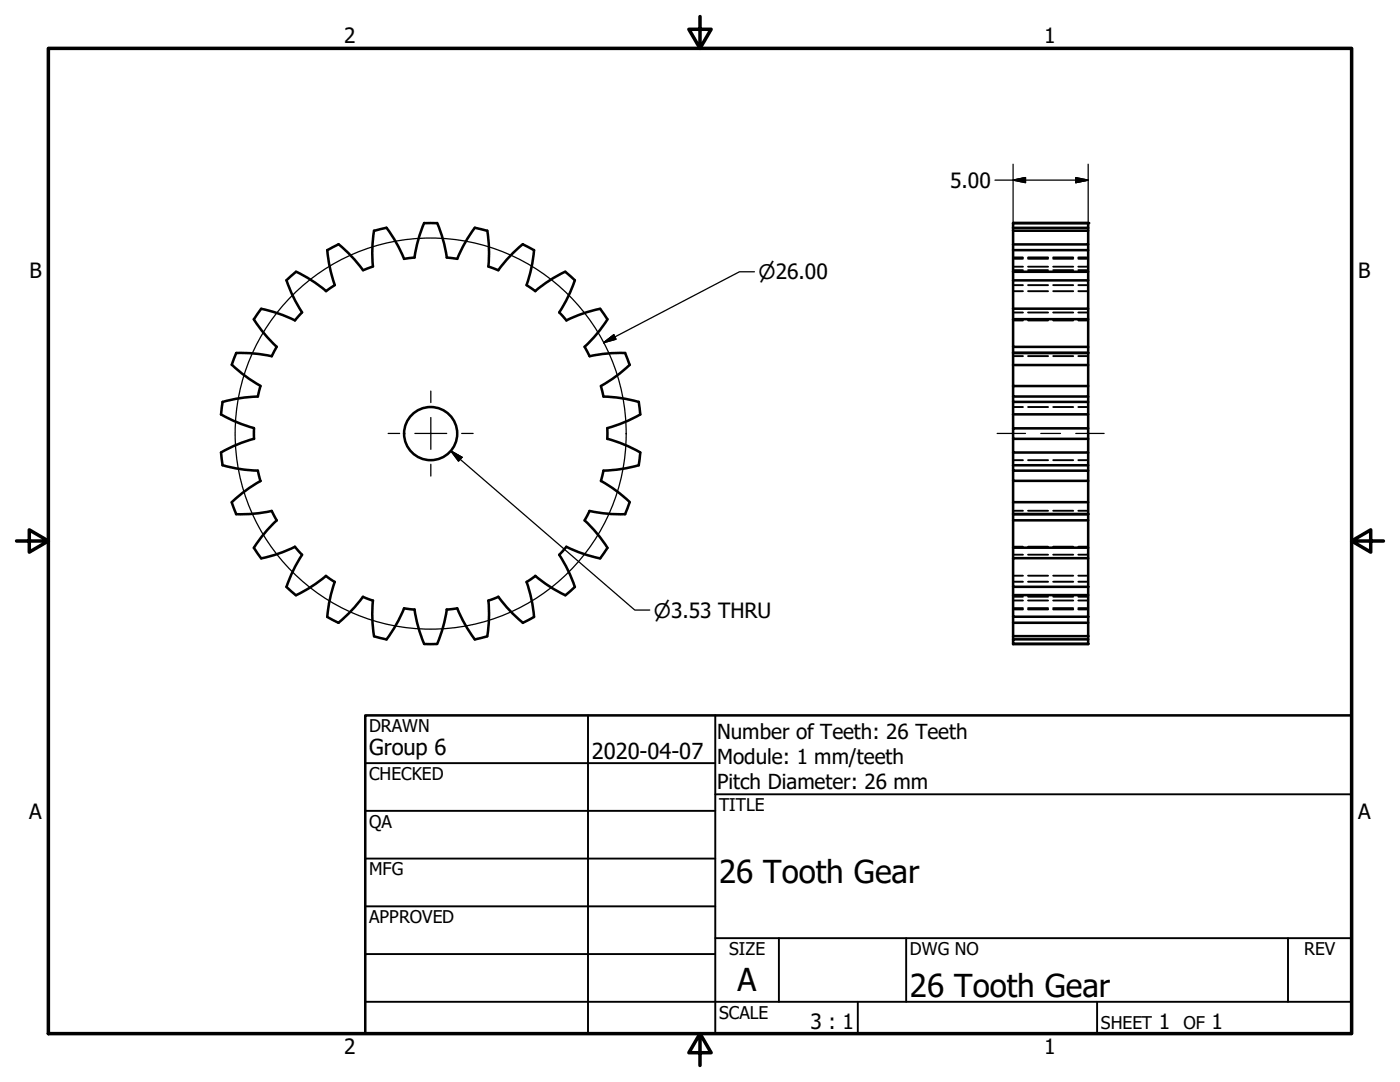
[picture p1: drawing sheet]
<svg xmlns="http://www.w3.org/2000/svg" width="279mm" height="216mm" viewBox="0 0 279 216" stroke-linecap="round" stroke-linejoin="round" font-family="sans-serif">
<!-- layer: Visible (ANSI) -->
<g fill="none" stroke="#000" stroke-width=".51">
<path d="M59.1 54.2l-1.9 1.7a28.2 28.2 0 0 0 3.1 6.4M59.1 54.2a28.2 28.2 0 0 1 6 3.9M65.3 49.9a29.2 29.2 0 0 0 1.5 7l-1.8 1.2M67.6 48.7a27.8 27.8 0 0 1 4.9 5.2l1.9-.7M67.6 48.8l-2.3 1.1M74.6 46a28.2 28.2 0 0 0-.2 7.2M74.7 46.1l2.4-.7a28.4 28.4 0 0 1 3.5 6.2l2.2-.2M84.6 44.5a28.2 28.2 0 0 0-1.9 6.9M84.7 44.5h2.5M87.3 44.5a26.5 26.5 0 0 1 1.8 6.9l2.2 .2a27.9 27.9 0 0 1 3.5-6.2l2.4 .7M97.3 46a28.2 28.2 0 0 1 .2 7.2M97.5 53.2l1.9 .7"/>
<path d="M104.3 48.8l2.3 1.1M104.3 48.7a28.2 28.2 0 0 0-4.9 5.2M105.1 56.9l1.8 1.2M106.6 49.9a28.2 28.2 0 0 1-1.5 7M112.8 54.2a28.2 28.2 0 0 0-6 3.9M112.8 54.3l1.9 1.6M114.7 55.9a29.8 29.8 0 0 1-3.1 6.4l1.4 1.6M202.2 55.9h15v5.7h-15M202.2 49.9h15v4.3h-15M202.2 46h15v2.8h-15M202.2 44.5h15v1h-15M202.2 44.5v19.2"/>
<path d="M202.2 44.5h15M217.2 45.5v.5M217.2 48.8v1.1M217.2 54.2v1.7M50.6 63.7a27.5 27.5 0 0 0 4.6 5.5l-1 1.9a28.7 28.7 0 0 0-7.1-.7l-.9 2.4a31.8 31.8 0 0 0 5.8 4.2M50.7 63.7l1.4-2.1a28.2 28.2 0 0 1 6.8 2.3M52 77l-.5 2.1a29.6 29.6 0 0 0-7.1 1.1M60.3 62.3l-1.4 1.6M113 63.9a27.4 27.4 0 0 1 6.8-2.3l1.4 2.1a28.2 28.2 0 0 1-4.5 5.5M116.7 69.2l1 1.9a28.5 28.5 0 0 1 7.1-.7M124.8 70.4l.9 2.4M125.7 72.8a29.6 29.6 0 0 1-5.8 4.2l.5 2.1a29.1 29.1 0 0 1 7.1 1.1"/>
<path d="M202.2 72.8v4.2h15v2.1h-15v-2.1M202.2 72.8h15v4.2M202.2 79.1v1.1h15v-1.1M202.2 63.7v5.5h15v1.2M202.2 63.7h15v5.5M202.2 70.4h15zM202.2 69.2v3.6M217.2 61.6v2.1M217.2 70.4v2.4M44.1 82.7a28.2 28.2 0 0 0 6.6 2.7M44.4 80.2l-.3 2.5M50.7 85.5v2.1a26.3 26.3 0 0 0-6.6 2.7l.3 2.5a28.3 28.3 0 0 0 7.1 1.1l.5 2.1"/>
<path d="M52 96a28.2 28.2 0 0 0-5.7 4.2M119.9 96a28.2 28.2 0 0 1 5.8 4.2M120.4 93.9l-.5 2.1M121.2 87.5a26 26 0 0 1 6.6 2.8l-.3 2.5a28.2 28.2 0 0 1-7.1 1.1M121.2 85.5v2.1M127.5 80.2l.3 2.5M127.8 82.7a28.2 28.2 0 0 1-6.6 2.7M202.2 92.8v1.1h15v2h-15v-2M202.2 92.8h15v1.1M202.2 95.9v4.3h15v-4.3M202.2 82.7v2.8h15v2.1h-15v-2.1M202.2 82.7h15v2.8"/>
<path d="M202.2 87.6v2.7h15v-2.7M202.2 80.2v2.5M202.2 90.3v2.5M217.2 80.2v2.5M217.2 90.3v2.5M46.2 100.2l.9 2.4M47.1 102.6a28.3 28.3 0 0 0 7.1-.6l1 1.8a27.7 27.7 0 0 0-4.5 5.5M50.7 109.3l1.4 2.1M58.8 109.1l1.5 1.6M58.9 109.1a28.2 28.2 0 0 1-6.8 2.3M60.3 110.7a28.2 28.2 0 0 0-3.1 6.4l1.9 1.7a28 28 0 0 0 6-3.9l1.7 1.2M66.8 116.1a28.2 28.2 0 0 0-1.5 7l2.3 1.2a29.8 29.8 0 0 0 4.8-5.2"/>
<path d="M72.4 119.1l2 .8M74.4 119.8a28.2 28.2 0 0 0 .2 7.2M97.5 119.8a27 27 0 0 1-.3 7.2l-2.4 .6a28.3 28.3 0 0 1-3.5-6.2l-2.2 .2M99.4 119.1l-1.9 .8M99.4 119.1a28.2 28.2 0 0 0 4.9 5.2M105.1 116.1a28.2 28.2 0 0 1 1.5 7l-2.3 1.2M106.8 114.9a28.2 28.2 0 0 0 6 3.9M106.8 114.9l-1.7 1.2M113 109.1a28.2 28.2 0 0 0 6.8 2.3M113 109.1l-1.4 1.6a29.7 29.7 0 0 1 3.1 6.4M114.7 117.1l-1.9 1.7M116.7 103.8a28.2 28.2 0 0 1 4.5 5.5l-1.4 2.1"/>
<path d="M117.7 102a28.2 28.2 0 0 0 7.1 .6M117.7 102l-1 1.9M125.7 100.2l-.9 2.4M202.2 118.7h15v4.4h-15zM202.2 111.4h15v5.7h-15zM202.2 102.6h15v1.2h-15zM202.2 103.8v5.5h15v-5.5M202.2 100.2v2.4M202.2 109.3v2.1M202.2 117.1v1.6M202.2 102.6h15M217.2 100.2v2.4"/>
<path d="M217.2 109.3v2.1M217.2 117.1v1.6M82.7 121.6a28.2 28.2 0 0 0 1.9 6.9M82.7 121.6l-2.1-.2a27.7 27.7 0 0 1-3.5 6.2l-2.4-.6M84.7 128.5h2.5M89.2 121.6a28.2 28.2 0 0 1-2 6.9M202.2 127.6h15v.9h-15zM202.2 124.3h15v2.6h-15zM202.2 123.1v1.2M202.2 126.9v.7M202.2 128.5h15M217.2 123.1v1.2"/>
<path d="M217.2 126.9v.7"/>
<circle cx="85.9" cy="86.5" r="5.3"/>
</g>
<!-- layer: Hidden (ANSI) -->
<g fill="none" stroke="#000" stroke-width=".38">
<path d="M202.2 58.1h2M202.2 56.9h2M202.2 53.9h2M202.2 53.2h2M202.2 51.6h2M202.2 51.4h2M205.2 58.1h4M205.2 56.9h4M205.2 53.9h4M205.2 53.2h4M205.2 51.6h4M205.2 51.4h4"/>
<path d="M210.2 58.1h4M210.2 56.9h4M210.2 53.9h4M210.2 53.2h4M210.2 51.6h4M210.2 51.4h4M215.2 58.1h2M215.2 56.9h2M215.2 53.9h2M215.2 53.2h2M215.2 51.6h2M215.2 51.4h2"/>
<path d="M202.2 71.1h2M202.2 63.9h2M202.2 62.4h2M205.2 71.1h4M205.2 63.9h4M205.2 62.4h4M210.2 71.1h4M210.2 63.9h4M210.2 62.4h4M215.2 71.1h2M215.2 63.9h2M215.2 62.4h2"/>
<path d="M202.2 81.2h2M202.2 91.8h2M205.2 81.2h4M205.2 91.8h4M210.2 81.2h4M210.2 91.8h4M215.2 81.2h2M215.2 91.8h2M202.2 119.8h2M202.2 119.1h2M202.2 116.1h2M202.2 114.9h2"/>
<path d="M202.2 110.7h2M202.2 109.1h2M202.2 101.9h2M205.2 119.8h4M205.2 119.1h4M205.2 116.1h4M205.2 114.9h4M205.2 110.7h4M205.2 109.1h4M205.2 101.9h4M210.2 119.8h4M210.2 119.1h4"/>
<path d="M210.2 116.1h4M210.2 114.9h4M210.2 110.7h4M210.2 109.1h4M210.2 101.9h4M215.2 119.8h2M215.2 119.1h2M215.2 116.1h2M215.2 114.9h2M215.2 110.7h2M215.2 109.1h2M215.2 101.9h2"/>
<path d="M202.2 121.6h2M202.2 121.3h2M205.2 121.6h4M205.2 121.3h4M210.2 121.6h4M210.2 121.3h4M215.2 121.6h2M215.2 121.3h2"/>
</g>
<!-- layer: Visible (ANSI) -->
<g fill="#000">
<circle cx="202.2" cy="44.5" r=".25"/>
<circle cx="217.2" cy="44.5" r=".25"/>
</g>
<!-- layer: Border (ANSI) -->
<path d="M9.7 9.7h260v196.5h-260zM139.7 3.3v6.4l-2.2-3.9h4.4l-2.2 3.9M3.3 107.9h6.4l-3.9-2.2v4.5l3.9-2.3M269.7 107.9l3.9 2.3v-4.5l-3.9 2.2h6.4M139.7 206.2l2.2 3.9h-4.4l2.2-3.9v6.4" fill="none" stroke="#000" stroke-width=".7"/>
<!-- layer: Title (ANSI) -->
<g fill="none" stroke="#000" stroke-width=".38">
<path d="M72.9 152.3h69.8M117.3 142.7v63.5M142.7 158.5h127M142.7 142.7v63.5M72.9 161.8h69.8M72.9 171.3h69.8M72.9 199.9h196.8M72.9 180.8h69.8M72.9 190.4h69.8M142.7 187.2h127M155.4 187.2v12.7M171.2 199.9v6.3"/>
<path d="M180.8 187.2v12.7M218.9 199.9v6.3M257 187.2v12.7"/>
</g>
<path d="M72.9 142.7h196.8v63.5h-196.8z" fill="none" stroke="#000" stroke-width=".51"/>
<!-- layer: Sketch Geometry (ANSI) -->
<circle cx="85.9" cy="86.5" r="39" fill="none" stroke="#000" stroke-width=".25"/>
<!-- layer: Symbol (ANSI) -->
<path d="M90 90l2.2 1.2-.7 .8zM90 90l36.7 31.7h3" fill="none" stroke="#000" stroke-width=".25"/>
<path d="M90 90l2.2 1.2zM90 90l2.2 1.2-.7 .8z" fill="#000" stroke="#000" stroke-width=".25"/>
<!-- layer: Center Mark (ANSI) -->
<path d="M86 78v2.3M77.5 86.5h2.3M82.8 86.5h6.4M86 83.3v6.4M86 92.6v2.4M92.1 86.5h2.3" fill="none" stroke="#000" stroke-width=".25"/>
<!-- layer: Centerline (ANSI) -->
<path d="M199 86.5h5.7M207.7 86.5h3.9M214.7 86.5h5.6" fill="none" stroke="#000" stroke-width=".25"/>
<!-- layer: Dimension (ANSI) -->
<path d="M198.6 35.9h18.6M202.2 35.9l2.5-.5v1zM202.2 32.8v15.5M214.7 35.4l2.5 .5-2.5 .5zM217.2 32.8v15.5M150.6 54.2h-3l-27.1 14.2M120.5 68.4l2-1.6 .4 .9z" fill="none" stroke="#000" stroke-width=".25"/>
<path d="M202.2 35.9l2.5-.5zM202.2 35.9l2.5-.5v1zM214.7 36.4l2.5-.5zM214.7 35.4l2.5 .5-2.5 .5zM120.5 68.4l2-1.6zM120.5 68.4l2-1.6 .4 .9z" fill="#000" stroke="#000" stroke-width=".25"/>
<g font-size="6.3">
<text x="143.5" y="176.3">26 Tooth Gear</text>
<text x="147.2" y="197.7">A</text>
<text x="181.6" y="199">26 Tooth Gear</text>
</g>
<g font-size="4.4">
<text x="73.7" y="150.6">Group 6</text>
<text x="118.1" y="151.4">2020-04-07</text>
</g>
<g font-size="4.2">
<text x="68.7" y="8.6">2</text>
<text x="208.4" y="8.6">1</text>
<text x="189.6" y="37.5">5.00</text>
<text x="5.9" y="55.5">B</text>
<text x="271.1" y="55.5">B</text>
<text x="5.8" y="163.4">A</text>
<text x="271" y="163.4">A</text>
<text x="161.7" y="205.4">3 : 1</text>
<text x="231.3" y="205.4">1</text>
<text x="241.8" y="205.4">1</text>
<text x="68.7" y="210.3">2</text>
<text x="208.4" y="210.3">1</text>
</g>
<g font-size="4.1">
<text x="143.1" y="147.4">Number of Teeth: 26 Teeth</text>
<text x="143.1" y="152.4">Module: 1 mm/teeth</text>
<text x="143.1" y="157.4">Pitch Diameter: 26 mm</text>
</g>
<g font-size="4">
<text x="151.4" y="55.7">⌀26.00</text>
<text x="130.5" y="123.3">⌀3.53 THRU</text>
</g>
<g font-size="3.5">
<text x="73.7" y="146">DRAWN</text>
<text x="73.7" y="155.6">CHECKED</text>
<text x="143.5" y="161.8">TITLE</text>
<text x="73.7" y="165.2">QA</text>
<text x="73.7" y="174.7">MFG</text>
<text x="73.7" y="184.2">APPROVED</text>
<text x="145.5" y="190.6">SIZE</text>
<text x="181.6" y="190.6">DWG NO</text>
<text x="260.3" y="190.5">REV</text>
<text x="143.5" y="203.3">SCALE</text>
<text x="219.7" y="205.4">SHEET</text>
<text x="236.2" y="205.4">OF</text>
</g>
</svg>
